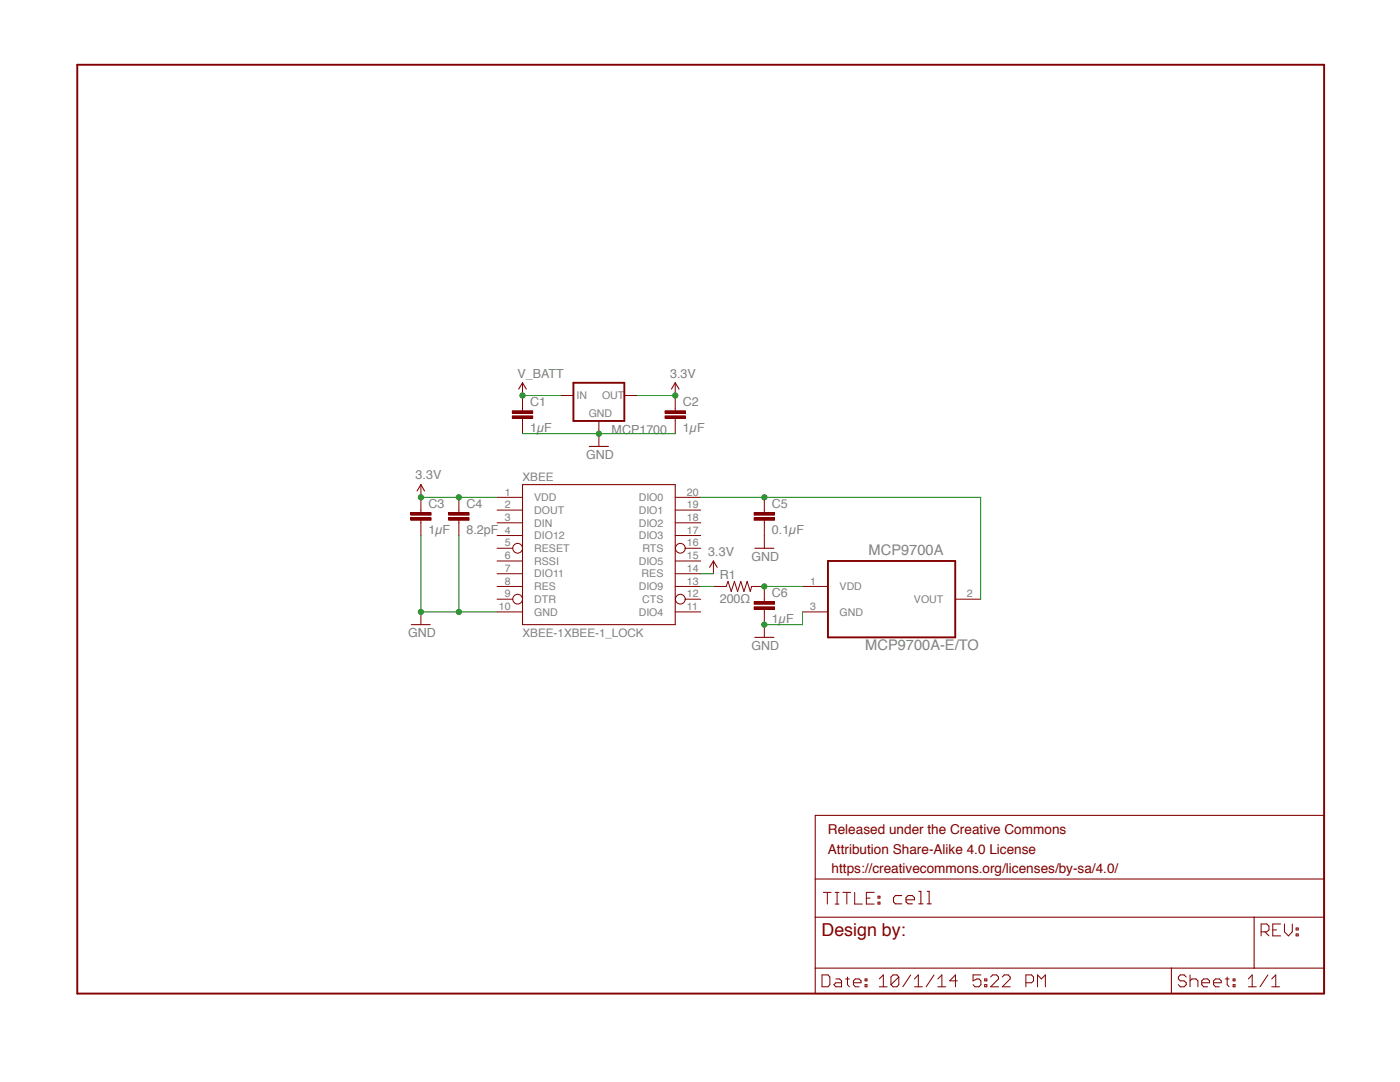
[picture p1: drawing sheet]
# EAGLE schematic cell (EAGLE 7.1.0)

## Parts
C1  1µF  CAP0805  [0805]
C2  1µF  CAP0805  [0805]
C3  1µF  CAP0805  [0805]
C4  8.2pF  CAP0805  [0805]
C5  0.1µF  CAP0805  [0805]
C6  1µF  CAP0805  [0805]
FRAME1  FRAME-LETTER  [CREATIVE_COMMONS]
MCP1700  MCP1700  [SOT-89-3]
MCP9700A  M03LOCK  [1X03_LOCK]
R1  200Ω  RESISTOR0805-RES  [0805]
XB24  XBEE-1XBEE-1_LOCK  [XBEE-1_LOCK]

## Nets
3.3V: C2.1 C3.1 C4.1 MCP1700.3(3.3V) XB24.1(VCC) XB24.14(VREF)
GND: C1.2 C2.2 C3.2 C4.2 C5.2 C6.2 MCP1700.1(GND) MCP9700A.3 XB24.10(GND)
N$1: C6.1 MCP9700A.1 R1.2
N$2: R1.1 XB24.13(ON)
N$3: C5.1 MCP9700A.2 XB24.20(DIO0)
V_BATT: C1.1 MCP1700.2(IN)
Unconnected: XB24.2(DOUT) XB24.3(DIN) XB24.4(DIO12) XB24.5(!RESET) XB24.6(RSSI) XB24.7(DIO11) XB24.8(NC) XB24.9(!DTR) XB24.11(DIO4) XB24.12(!CTS) XB24.15(DIO5) XB24.16(!RTS) XB24.17(DIO3) XB24.18(DIO2) XB24.19(DIO1)

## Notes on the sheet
- Harold Cooper
- v0.1
